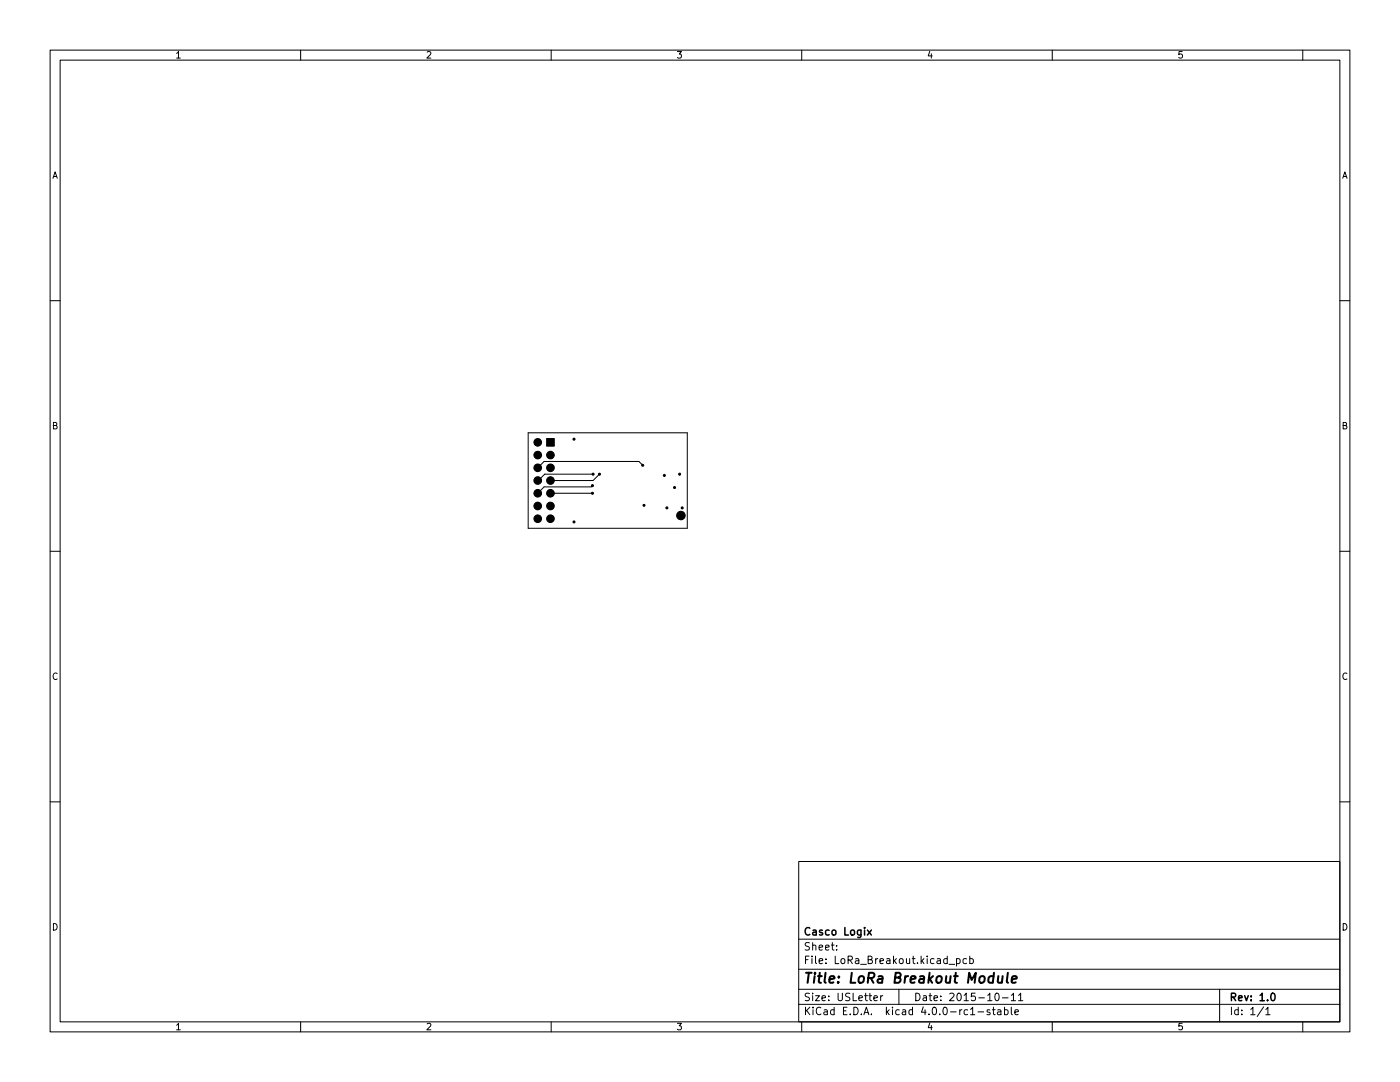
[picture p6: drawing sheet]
<svg xmlns="http://www.w3.org/2000/svg" width="279mm" height="216mm" viewBox="0 0 279 216" stroke-linecap="round" stroke-linejoin="round" font-family="sans-serif">
<g fill="none" stroke="#000" stroke-width=".2">
<path d="M10 10h259.4v195.9h-259.4zM12 12h255.4v191.9h-255.4zM60 10v2M110 10v2M160 10v2M210 10v2M260 10v2M10 60h2M267.4 60h2M105.4 86.4h31.8v19h-31.8zM109.9 98.4h8.3M118.2 96.9l-.2 .3h-9.4l-1.3 1.2"/>
<path d="M118.4 94.6h-9.7l-1.4 1.3M119.6 94.6l-1.2 1.3h-8.5M128.3 92.8l-.8-.7h-18.9l-1.3 1.2M10 110h2M267.4 110h2M10 160h2M267.4 160h2M159.4 171.9h108v32h-108zM159.4 197.4h108M159.4 193.4h108M159.4 187.4h108M167 189.4v.2"/>
<path d="M167 188.7v.1M174.4 199.2l.7-.2-.1-.3h-.4l-.2 .2 .1 .7h.5M175.8 198.7v1M176.2 198.7l-.4 .3M179.4 197.4v3M189.4 192.4h1.1M190.9 191.4l.4-.1 .3 .3-.1 .6h-.6M190.9 191.3v1.5M192.9 191.4l-.4-.1-.3 .3 .1 .6h.6M193.5 191.4l.5-.1 .3 .3-.2 .6h-.6M193.5 190.8v1.5M198.8 198.2h.1a.8 .8 0 0 1 .5 .7 .8 .8 0 0 1-.5 .8 1 1 0 0 1-.1-1.5z"/>
<path d="M200 199.1h1.2M201.8 198.6l.5-.4v1.5M201.8 199.7h.9M203.3 198.6l.4-.4v1.5M203.3 199.7h.8M243.4 197.4v6.5M60 203.9v2M110 203.9v2M159.4 200.4h108M160 203.9v2M193.7 202.5h.8M195.2 201.9h1.1"/>
<path d="M197.5 201.5h-.3l-.2 .2v.2l.5 .1v.4h-.5M198 201.5h.6M198.3 201v1.3l.3 .2M199.1 201.5h.6l.1 1M199.8 201.8l-.5 .1-.3 .2 .3 .4 .5-.1M200.5 201.5h.4l.3 .3-.2 .6h-.5M200.5 201v1.5M201.8 201v1.3l.2 .2M202.5 202l.8-.2-.1-.3h-.4l-.3 .2 .1 .7h.6M210 203.9v2M252.2 200.9l-1.3 1.9M252.6 201.4l.4-.4v1.5"/>
<path d="M252.6 202.5h.9M260 203.9v2"/>
</g>
<path d="M173.1 185.6l.8 1M173.9 185.6l-.8 1M253.8 198.2h.2a.8 .8 0 0 1 .5 .7 .8 .8 0 0 1-.5 .8 1 1 0 0 1-.2-1.5z" fill="none" stroke="#000" stroke-width=".3"/>
<path d="M199.2 194.8v1.2a.57 .57 0 0 0 .8-.1M200.1 194.8l-.2 1.3M201.1 194.1l-.2 1.7 .3 .3M201.9 195.4l1-.2v-.3h-.8l-.2 .9 .2 .3 .6-.1" fill="none" stroke="#000" stroke-width=".4"/>
<g fill="#000" stroke="#000" stroke-width=".2">
<path d="M109.1 87.5h1.5v1.5h-1.5z"/>
<circle cx="107.3" cy="98.4" r=".76"/>
<circle cx="107.3" cy="93.3" r=".76"/>
<circle cx="107.3" cy="95.9" r=".76"/>
<circle cx="107.3" cy="90.8" r=".76"/>
<circle cx="107.3" cy="88.3" r=".76"/>
<circle cx="109.9" cy="95.9" r=".76"/>
<circle cx="109.9" cy="98.4" r=".76"/>
<circle cx="109.9" cy="90.8" r=".76"/>
<circle cx="109.9" cy="93.3" r=".76"/>
<circle cx="114.6" cy="87.6" r=".2"/>
<circle cx="118.2" cy="96.9" r=".2"/>
<circle cx="118.2" cy="98.4" r=".2"/>
<circle cx="118.4" cy="94.6" r=".2"/>
<circle cx="119.6" cy="94.6" r=".2"/>
<circle cx="128.3" cy="92.8" r=".2"/>
<circle cx="132.6" cy="94.9" r=".2"/>
<circle cx="134.6" cy="97.3" r=".2"/>
<circle cx="135.6" cy="94.6" r=".2"/>
<circle cx="107.3" cy="101" r=".76"/>
<circle cx="107.3" cy="103.5" r=".76"/>
<circle cx="109.9" cy="103.5" r=".76"/>
<circle cx="109.9" cy="101" r=".76"/>
<circle cx="114.6" cy="104.1" r=".2"/>
<circle cx="128.5" cy="100.8" r=".2"/>
<circle cx="133.1" cy="101.3" r=".2"/>
<circle cx="135.9" cy="102.9" r=".85"/>
<circle cx="136.1" cy="101.3" r=".2"/>
</g>
<text font-size="2.8" x="160.4" y="196.2">Title: LoRa Breakout Module</text>
<g font-size="2.1">
<text x="160.4" y="189.7">Sheet:</text>
<text x="160.4" y="186.7">Casco Logix</text>
<text x="160.4" y="192.4">File: LoRa_Breakout.kicad_pcb</text>
<text x="160.4" y="202.5">KiCad E.D.A. kicad 4.0.0-rc1-stable</text>
<text x="160.4" y="199.7">Size: USLetter</text>
<text x="182.4" y="199.7">Date: 2015-10-11</text>
<text x="245.4" y="199.7">Rev: 1.0</text>
<text x="245.4" y="202.5">Id: 1/1</text>
</g>
<g font-size="1.8">
<text x="35" y="11.6">1</text>
<text x="85" y="11.6">2</text>
<text x="135" y="11.6">3</text>
<text x="185" y="11.6">4</text>
<text x="235" y="11.6">5</text>
<text x="10.3" y="35.6">A</text>
<text x="267.7" y="35.6">A</text>
<text x="10.3" y="85.7">B</text>
<text x="267.7" y="85.7">B</text>
<text x="10.3" y="135.6">C</text>
<text x="267.7" y="135.6">C</text>
<text x="10.3" y="185.7">D</text>
<text x="267.7" y="185.7">D</text>
<text x="35" y="205.6">1</text>
<text x="85" y="205.6">2</text>
<text x="135" y="205.6">3</text>
<text x="185" y="205.6">4</text>
<text x="235" y="205.6">5</text>
</g>
</svg>
